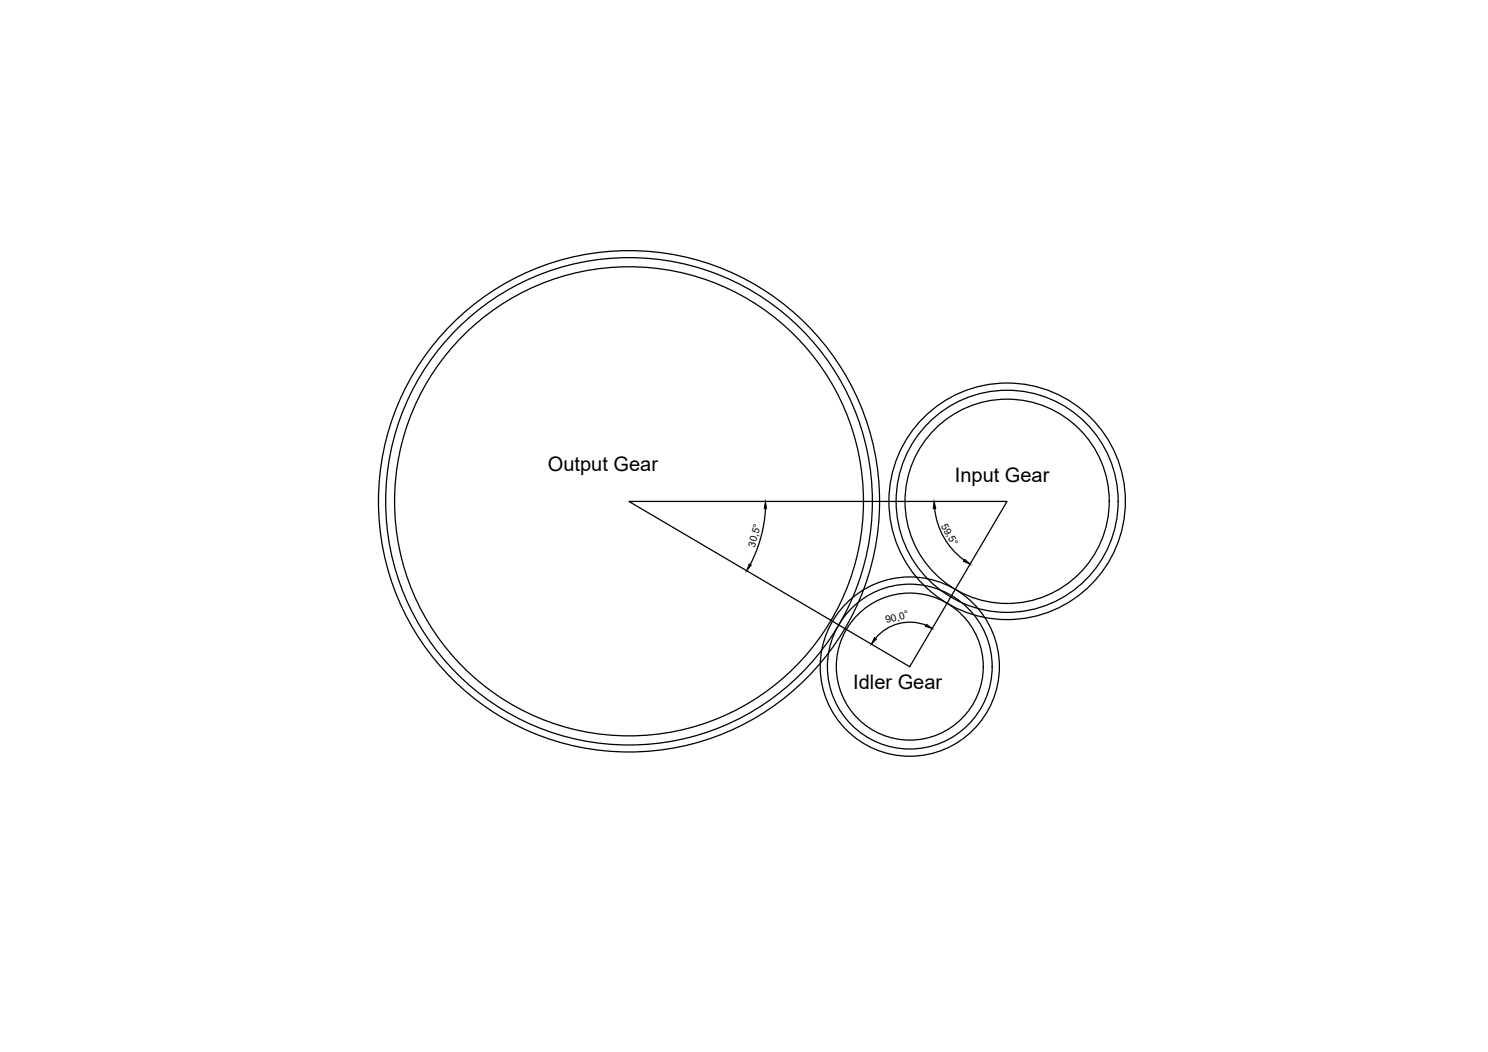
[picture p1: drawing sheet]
<svg xmlns="http://www.w3.org/2000/svg" width="297mm" height="210mm" viewBox="0 0 297 210" stroke-linecap="round" stroke-linejoin="round" font-family="sans-serif">
<!-- layer: pitch -->
<g fill="none" stroke="#000" stroke-width=".25">
<path d="M125.5 100h75.5l-19.4 33zM152.8 101.5a27.3 27.3 0 0 1-3 11.1M186.6 101.5a14.5 14.5 0 0 0 5.9 10.3M184.8 124.7a8.9 8.9 0 0 0-10 2.6"/>
<circle cx="125.5" cy="100" r="48.6"/>
<circle cx="201" cy="100" r="22.2"/>
<circle cx="181.6" cy="133" r="16.4"/>
</g>
<!-- layer: dedundum -->
<g fill="none" stroke="#000" stroke-width=".25">
<circle cx="125.6" cy="100" r="46.8"/>
<circle cx="201" cy="100" r="20.4"/>
<circle cx="181.6" cy="133" r="14.7"/>
</g>
<!-- layer: addendum -->
<g fill="none" stroke="#000" stroke-width=".25">
<circle cx="125.6" cy="100" r="50"/>
<circle cx="201" cy="100" r="23.6"/>
<circle cx="181.6" cy="133" r="17.9"/>
</g>
<!-- layer: pitch -->
<path d="M149.5 112.5l.5 .2-1 1.2zM152.8 100l.2 1.5h-.4zM186.5 100l.3 1.4-.5 .1zM192.6 111.6l1.1 1-1.4-.6zM174.6 127.2l.3 .3-1 1zM184.9 124.6l1.2 .8-1.4-.4z" fill="#000" stroke="#000" stroke-width=".2"/>
<g font-size="4">
<text x="109.4" y="94">Output Gear</text>
<text x="190.6" y="96.2">Input Gear</text>
<text x="170.3" y="137.5">Idler Gear</text>
</g>
<g font-size="2">
<text x="187.8" y="104.9" transform="rotate(60 187.8 104.9)">59,5°</text>
<text x="150.7" y="109.3" transform="rotate(-74 150.7 109.3)">30,5°</text>
<text x="177" y="124.4" transform="rotate(-15 177 124.4)">90,0°</text>
</g>
</svg>
